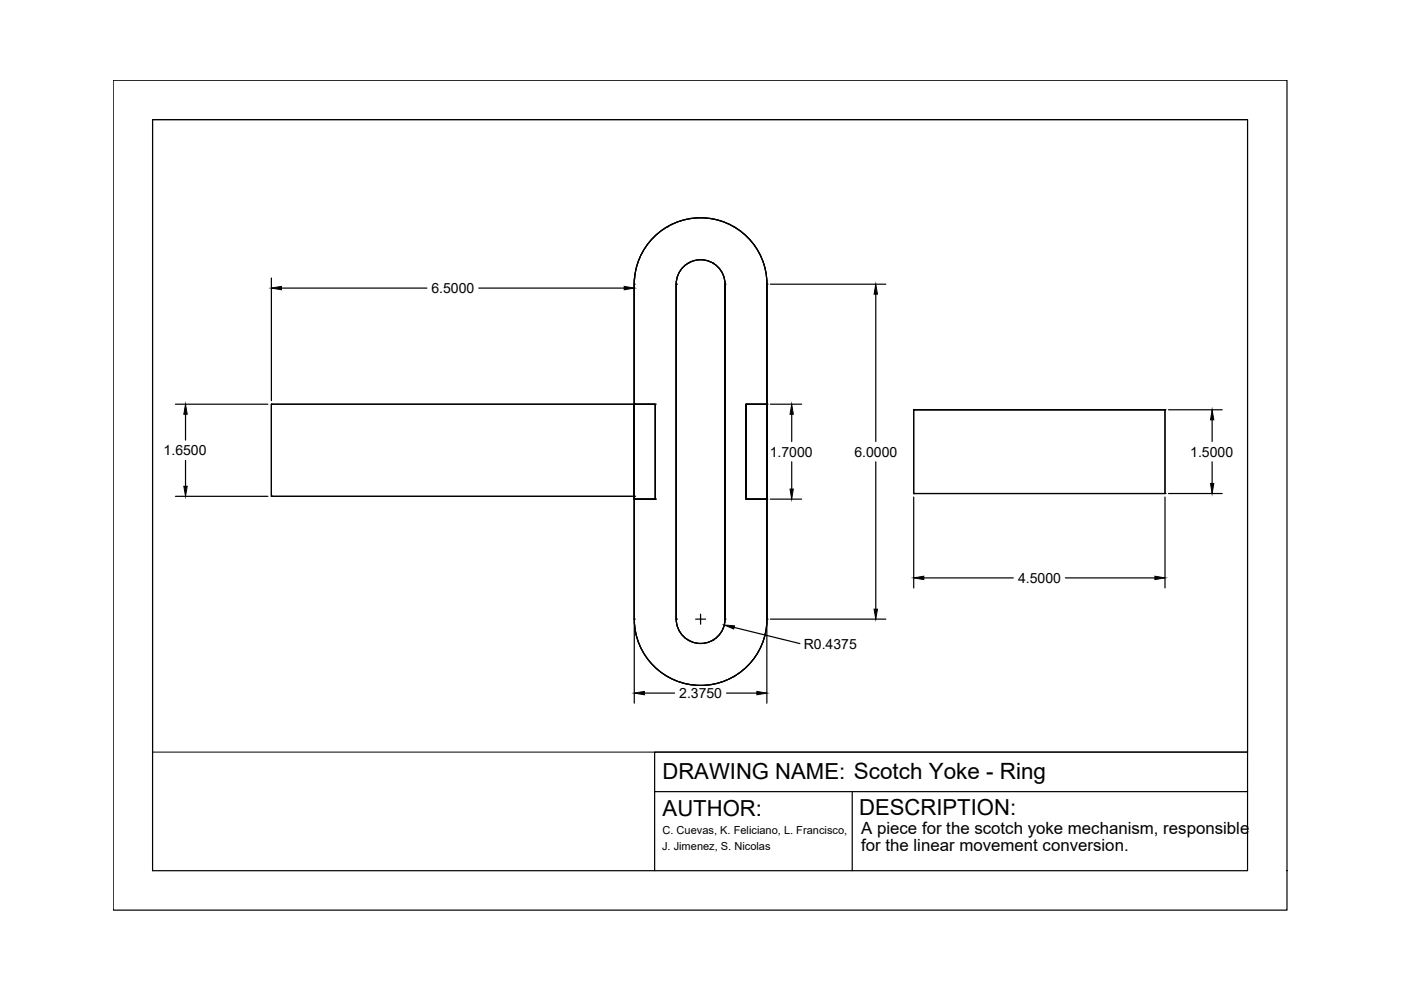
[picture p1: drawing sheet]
<svg xmlns="http://www.w3.org/2000/svg" width="297mm" height="210mm" viewBox="0 0 297 210" stroke-linecap="round" stroke-linejoin="round" font-family="sans-serif">
<!-- layer: 0 -->
<g fill="none" stroke="#000" stroke-width=".25">
<path d="M24 17h248.9v176h-248.9zM57.5 58.9v26.1M134.5 58.9v72.4M141.5 48.1h.1M146 55.8h.1M151.1 55.8h.1M155.6 48.1h.1M59.7 61.1h30.8M101.5 61.1h30.8M134.5 60.2a14.1 14.1 0 0 1 14-14 14.1 14.1 0 0 1 14.1 14M134.5 60.3v71v-71M134.5 60.3h.1"/>
<path d="M143.4 60.2a5.2 5.2 0 0 1 5.1-5.1 5.2 5.2 0 0 1 5.2 5.1M143.4 60.3h.1M143.4 60.3v71M153.7 60.3v71v-71M153.7 60.3h.1M153.7 60.3v71M162.6 60.3h.1M162.6 60.3v71M163.3 60.3h24.5M185.7 62.4v31.2M37.2 85.7h19.6M39.3 87.8v5.5"/>
<path d="M39.3 97.6v5.5M57.5 85.7h77v19.5h-77zM57.5 85.7h.1M134.5 85.7h4.4v20.1h-4.4h4.4v-20.1zM134.5 85.7v20.1zM134.5 85.7h.1M134.5 85.7v20.1v-20.1M138.9 85.7h.1M158.2 85.7v20.1h4.4h-4.4v-20.1h4.4zM158.2 85.7h.1M162.6 85.7v20.1zM162.6 85.7h.1"/>
<path d="M162.6 85.7v20.1v-20.1M163.3 85.7h6.7M167.9 87.8v5.8M167.9 97.9v5.8M185.7 97.9v31.3M193.7 86.9v17.7h53.3M193.7 86.9h53.3h-53.3v17.7h53.3v-17.7M193.7 86.9h.1M247 86.9h.1M247 86.9v17.7M247.7 86.9h11.4M257 89v4.6"/>
<path d="M257 97.9v4.6M37.2 105.2h19.6M57.5 105.2h.1M134.5 105.8h.1M134.5 105.2h.1M138.9 105.8h.1M158.2 105.8h.1M162.6 105.8h.1M163.3 105.8h6.7M193.7 104.6h.1M193.7 105.4v19.3M247 104.6h.1"/>
<path d="M247 105.4v19.3M247.7 104.6h11.4M134.5 131.3a14.1 14.1 0 0 0 14 14 14.1 14.1 0 0 0 14.1-14M134.5 131.3h.1M134.5 132v17.1M143.4 131.3a5.2 5.2 0 0 0 5.1 5.1 5.2 5.2 0 0 0 5.2-5.1M143.4 131.3v-71v71M143.4 131.3h.1M146 135.8h.1M147.5 131.3h2.1M148.5 130.2v2.1M151.1 135.8h.1"/>
<path d="M153.7 131.3h.1M155.6 133l14 3.5M162.6 131.3v-71v71M162.6 131.3h.1M162.6 132v17.1M163.3 131.3h24.5M195.9 122.5h18.9M225.9 122.5h19M136.6 147h6.4M141.5 143.5h.1M154 147h6.5M155.6 143.5h.1"/>
<path d="M264.5 159.5v-134.1h-232.2v159.2h106.5v-16.8h125.7v-8.3h-125.7v8.3M180.7 167.8v16.8h-41.9M264.5 167.8v16.8h-83.8"/>
</g>
<g fill="#000" stroke="#000" stroke-width=".21">
<path d="M57.5 61.1l2.2-.4v.7zM132.3 60.7l2.2 .4-2.2 .3zM185.7 60.3l.3 2.1h-.7zM39.3 85.7l.4 2.1h-.7zM167.9 85.7l.3 2.1h-.7zM257 86.9l.4 2.1h-.7zM39 103.1h.7l-.4 2.1zM167.5 103.7h.7l-.3 2.1zM256.7 102.5h.7l-.4 2.1zM153.6 132.5l2.1 .2-.1 .7zM185.3 129.2h.7l-.3 2.1zM193.7 122.5l2.2-.3v.7z"/>
<path d="M244.9 122.2l2.1 .3-2.1 .4zM134.5 147l2.1-.4v.7zM160.5 146.6l2.1 .4-2.1 .3z"/>
</g>
<path d="M32.3 25.4h232.2v134.1h-232.2z" fill="none" stroke="#000" stroke-width=".21"/>
<g font-size="4.7">
<text x="140.4" y="165.1">DRAWING NAME: Scotch Yoke - Ring</text>
<text x="140.5" y="173.1">AUTHOR:</text>
<text x="182.1" y="172.7">DESCRIPTION:</text>
</g>
<g font-size="3.6">
<text x="182.6" y="176.8">A piece for the scotch yoke mechanism, responsible</text>
<text x="182.6" y="180.4">for the linear movement conversion.</text>
</g>
<g font-size="3">
<text x="91.5" y="62.1">6.5000</text>
<text x="34.7" y="96.5">1.6500</text>
<text x="163.2" y="96.8">1.7000</text>
<text x="181.2" y="96.8">6.0000</text>
<text x="252.4" y="96.8">1.5000</text>
<text x="215.9" y="123.6">4.5000</text>
<text x="170.4" y="137.5">R0.4375</text>
<text x="144" y="148">2.3750</text>
</g>
<g font-size="2.3">
<text x="140.5" y="176.9">C. Cuevas, K. Feliciano, L. Francisco,</text>
<text x="140.4" y="180.1">J. Jimenez, S. Nicolas</text>
</g>
</svg>
